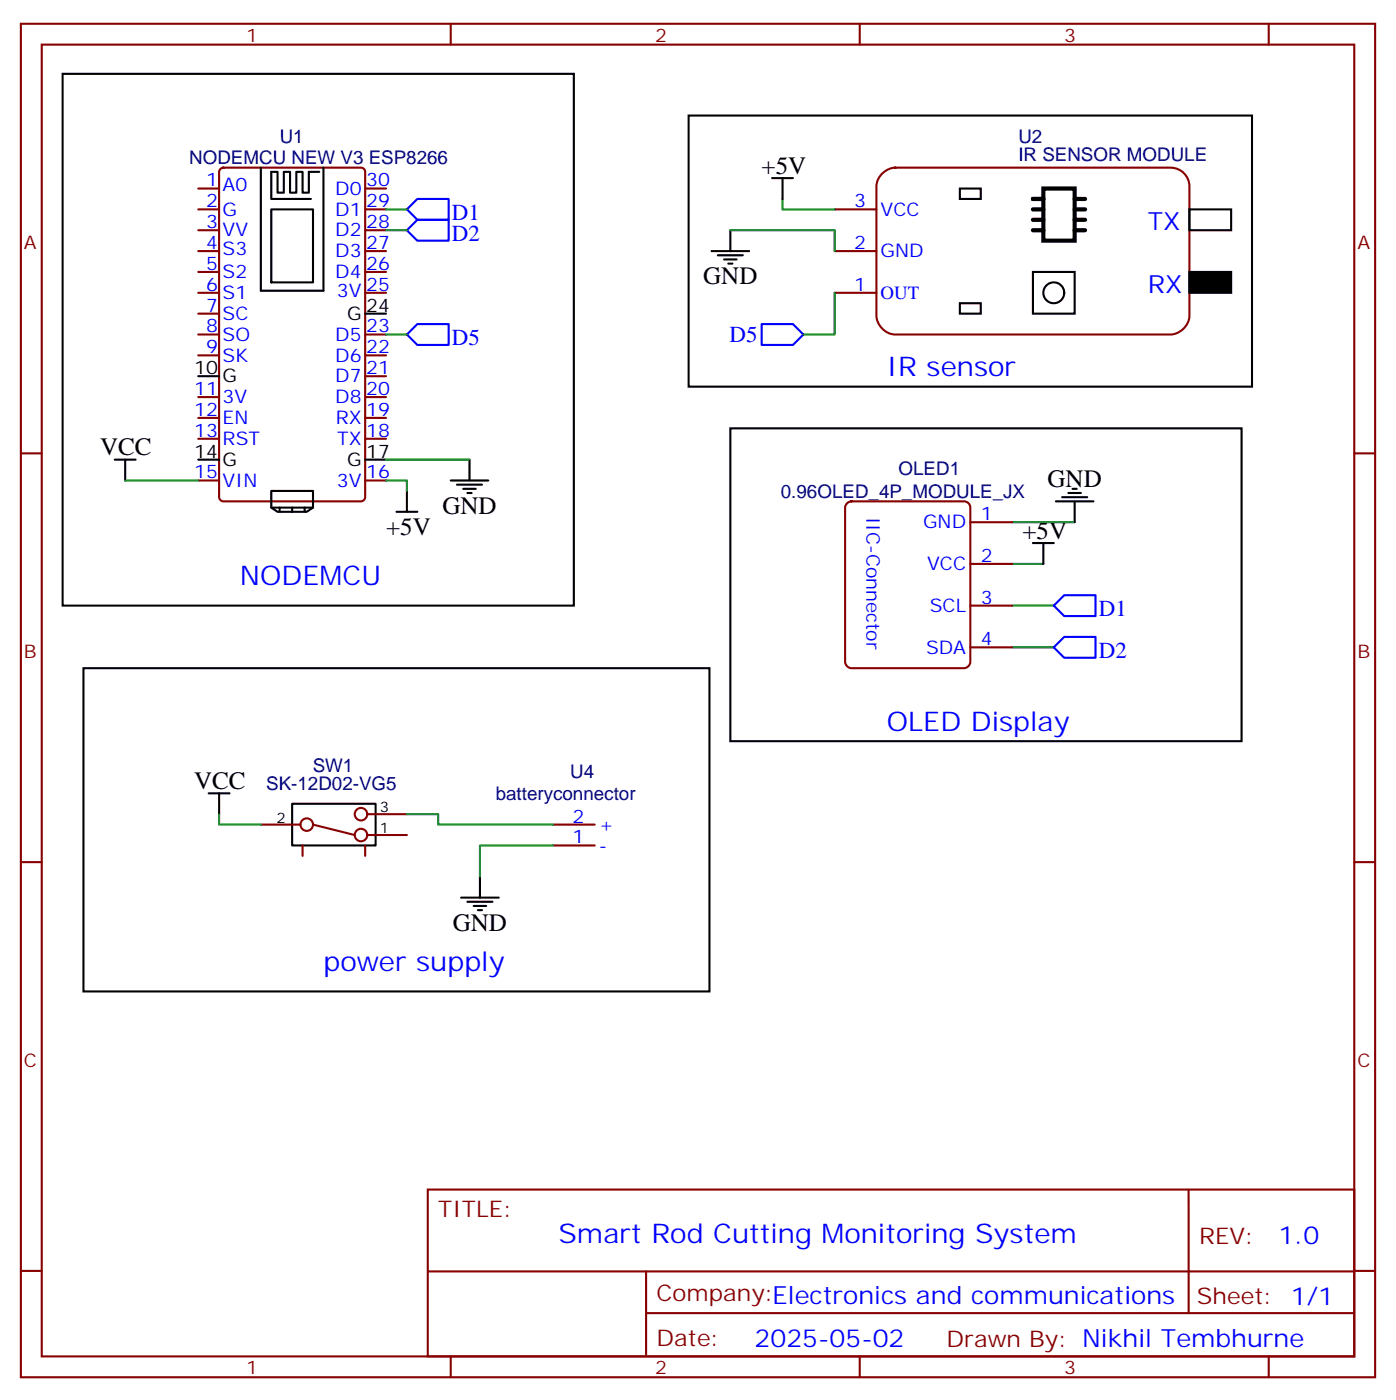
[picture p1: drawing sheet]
<svg xmlns="http://www.w3.org/2000/svg" width="236mm" height="237mm" viewBox="0 0 236 237" stroke-linecap="round" stroke-linejoin="round" font-family="sans-serif">
<g fill="none" stroke="#870000" stroke-width=".35">
<path d="M3.5 4h229v229h-229zM7.1 7.5h221.9v221.9h-221.9zM76.2 4v3.5M145.3 4v3.5M214.5 4v3.5M33.5 31.9h3.5M33.5 35.4h3.5M33.5 38.9h3.5M37.3 28.6l.4-.2h23.3a.71 .71 0 0 1 .7 .7v55a.76 .76 0 0 1-.7 .7h-23.3a.76 .76 0 0 1-.7-.7v-55zM61.7 31.9h3.6M61.7 35.4h3.6M61.7 38.9h3.6"/>
<path d="M33.5 42.5h3.5M33.5 46h3.5M33.5 49.5h3.5M33.5 53.1h3.5M33.5 56.6h3.5M61.7 42.5h3.6M61.7 46h3.6M61.7 49.5h3.6M61.7 56.6h3.6M3.5 76.7h3.6M33.5 60.1h3.5M33.5 67.2h3.5"/>
<path d="M33.5 70.7h3.5M33.5 74.2h3.5M61.7 60.1h3.6M61.7 67.2h3.6M61.7 70.7h3.6M61.7 74.2h3.6M61.7 63.6h3.6M229 76.7h3.5M33.5 81.3h3.5M61.7 81.3h3.6M143.1 85.2l.3-.2 .5-.2h19.1a1.06 1.06 0 0 1 1 1.1v26.1a1.13 1.13 0 0 1-1 1h-19.1a1.13 1.13 0 0 1-1-1v-26.1zM164 95.4h7.1"/>
<path d="M164 88.3h7.1M164 109.5h7.1M164 102.4h7.1M44.1 139.5h6.7M52.9 139.5l7.1 1.8M62.1 137.7h6.7M93.5 139.5h7M3.5 145.8h3.6M51.2 143v1.8M61.7 143v1.8M62.1 141.3h6.7M93.5 143h7"/>
<path d="M229 145.8h3.5M3.5 215h3.6M72.3 201.2h156.7v28.2h-156.7zM72.4 215.1h156.4M109.2 215.1v14.1M200.9 201.2l.1 20.9M229 215h3.5M76.2 229.4v3.6M109.2 222.1h119.6M145.3 229.4v3.6M214.5 229.4v3.6"/>
<circle cx="51.9" cy="139.5" r="1.06"/>
<circle cx="61" cy="137.7" r="1.06"/>
<circle cx="61" cy="141.3" r="1.06"/>
</g>
<g fill="none" stroke="#000" stroke-width=".35">
<path d="M44.1 28.4v20.8h10.6v-20.8M45.9 35.4h7v12.4h-7zM54 29.1h-1.8v3.5h-1v-3.5h-1.1v3.5h-1.1v-3.5h-1v3.5h-1.1v-3.5h-1v4.6h6.7M61.7 53.1h3.6M33.5 63.6h3.5M33.5 77.8h3.5M61.7 77.8h3.6M123.5 72.5h86.4v52.9h-86.4zM45.9 83h7v2.9l-1 .7h-5l-1-.7zM45.9 85.9h7M47.3 85.9v.7M49.4 85.9v.7"/>
<path d="M51.5 85.9v.7M174.6 91.9h3.6M176.4 91.9v3.5M178.5 84.8h6.4M179.6 84.1h4.2M180.6 83.4h2.1M181.3 82.7h.7M181.7 84.8v3.5M14.1 113h105.8v54.7h-105.8zM35.3 134.2h3.5M37 134.2v3.5M49.4 136h14.1v7h-14.1z"/>
<path d="M78 151.8h6.3M79 152.5h4.3M80.1 153.2h2.1M80.8 154h.7M81.1 148.3v3.5"/>
</g>
<path d="M171.1 95.4h5.3M171.1 88.3h10.6M171.1 109.5h7.1M171.1 102.4h7.1M37 137.7v1.8h7.1M68.8 137.7h5.3v1.8h19.4M93.5 143h-12.4v5.3" fill="none" stroke="#008700" stroke-width=".35"/>
<path d="M179.9 107.7h5.3v3.6h-5.3l-1.7-1.8zM179.9 100.7h5.3v3.5h-5.3l-1.7-1.8z" fill="none" stroke="#00f" stroke-width=".35"/>
<path d="M149 29.6a3.4 3.4 0 0 1 2.3-1.2h46.6a3.2 3.2 0 0 1 3.2 3.1v21.9a3.4 3.4 0 0 1-3.2 3.2h-46.6a3.4 3.4 0 0 1-3.1-3.2v-21.9l.1-.7z" fill="#fff" stroke="#870000" stroke-width=".35"/>
<path d="M141.1 35.4h7.1M141.1 42.5h7.1M141.1 49.5h7.1" fill="none" stroke="#870000" stroke-width=".35"/>
<path d="M201.1 46h7v3.5h-7z" fill="#000" stroke="#000" stroke-width=".35"/>
<g fill="none" stroke="#000" stroke-width=".35">
<path d="M10.6 12.5h86.4v89.9h-86.4zM116.4 19.5h95.3v45.9h-95.3zM123.5 38.9v3.6M130.5 30.1h3.6M132.3 30.1v3.6M162.3 31.9h3.5v1.8h-3.5zM201.1 35.4h7v3.5h-7zM120.3 42.5h6.3M121.4 43.2h4.2M122.4 43.9h2.1M123.1 44.6h.7M162.3 51.3h3.5v1.8h-3.5z"/>
<path d="M174.6 46h7.1v7.1h-7.1zM19.4 77.8h3.5M21.2 77.8v3.5M79.4 77.8v3.5M67 86.6h3.6M68.8 83v3.6M76.2 81.3h6.3M77.3 82h4.2M78.3 82.7h2.1M79 83.4h.7"/>
<circle cx="178.2" cy="49.5" r="1.76"/>
</g>
<path d="M174.6 35.4h1.8M174.6 37.2h1.8M174.6 38.9h1.8M176.4 31.9h5.3v8.8h-5.3zM176.4 33.7h-1.8h1.8M181.7 35.4h1.7M181.7 37.2h1.7M181.7 38.9h1.7M181.7 33.7h1.7" fill="none" stroke="#000" stroke-width=".71"/>
<path d="M65.3 35.4h3.5M65.3 38.9h3.5M123.5 38.9h17.6v3.6M132.3 33.7v1.7h8.8M65.3 56.6h3.5M141.1 49.5v7.1h-5.3M65.3 77.8h14.1M21.2 81.3h12.3M65.3 81.3h3.5v1.7" fill="none" stroke="#008700" stroke-width=".35"/>
<path d="M70.6 33.7h5.2v3.5h-5.2l-1.8-1.8zM70.6 37.2h5.2v3.5h-5.2l-1.8-1.8zM70.6 54.8h5.2v3.5h-5.2l-1.8-1.7zM128.8 54.8h5.3l1.7 1.8-1.7 1.7h-5.3z" fill="none" stroke="#00f" stroke-width=".35"/>
<g font-size="4.6" fill="#00f">
<text x="149.9" y="63.6">IR sensor</text>
<text x="40.6" y="98.9">NODEMCU</text>
<text x="149.9" y="123.6">OLED Display</text>
<text x="54.7" y="164.2">power supply</text>
<text x="94.4" y="210.3">Smart Rod Cutting Monitoring System</text>
</g>
<g font-size="4.2">
<text x="128.8" y="29.4">+5V</text>
<text x="118.9" y="48.1">GND</text>
<text x="16.9" y="77">VCC</text>
<text x="177.1" y="82.3">GND</text>
<text x="74.8" y="86.9">GND</text>
<text x="65.3" y="90.5">+5V</text>
<text x="172.9" y="91.2">+5V</text>
<text x="32.8" y="133.5">VCC</text>
<text x="76.6" y="157.5">GND</text>
</g>
<g font-size="4.2" fill="#00f">
<text x="194" y="38.9">TX</text>
<text x="194" y="49.5">RX</text>
<text x="216.1" y="210.5">1.0</text>
<text x="127.6" y="227.9">2025-05-02</text>
</g>
<g font-size="3.9" fill="#00f">
<text x="76.4" y="37.2">D1</text>
<text x="76.4" y="40.7">D2</text>
<text x="76.4" y="58.3">D5</text>
<text x="123.3" y="57.8">D5</text>
<text x="185.8" y="104.2">D1</text>
<text x="185.8" y="111.3">D2</text>
</g>
<g font-size="3.9" fill="#800">
<text x="74.1" y="205.8">TITLE:</text>
<text x="202.7" y="210.5">REV:</text>
<text x="111" y="220">Company:Electronics and communications</text>
<text x="202.4" y="220.6">Sheet: 1/1</text>
<text x="111" y="227.7">Date:</text>
<text x="160" y="227.8">Drawn By: Nikhil Tembhurne</text>
</g>
<g font-size="3.2" fill="#800">
<text x="41.6" y="7">1</text>
<text x="110.8" y="7">2</text>
<text x="179.9" y="7">3</text>
<text x="4.1" y="42.1">A</text>
<text x="229.5" y="42.1">A</text>
<text x="4.1" y="111.3">B</text>
<text x="229.5" y="111.3">B</text>
<text x="4.1" y="180.4">C</text>
<text x="229.5" y="180.4">C</text>
<text x="41.6" y="232.4">1</text>
<text x="110.8" y="232.4">2</text>
<text x="179.9" y="232.4">3</text>
</g>
<g font-size="3.2" fill="#000080">
<text x="32" y="27.8">NODEMCU NEW V3 ESP8266</text>
<text x="47.3" y="24.1">U1</text>
<text x="172.2" y="27.3">IR SENSOR MODULE</text>
<text x="172.2" y="24.1">U2</text>
<text x="151.9" y="80.4">OLED1</text>
<text x="132" y="84.2">0.96OLED_4P_MODULE_JX</text>
<text x="52.9" y="130.7">SW1</text>
<text x="96.4" y="131.6">U4</text>
<text x="45" y="133.6">SK-12D02-VG5</text>
<text x="83.8" y="135.3">batteryconnector</text>
</g>
<g font-size="3.2" fill="#00f">
<text x="34.8" y="31.5">1</text>
<text x="34.8" y="35.1">2</text>
<text x="37.6" y="32.2">A0</text>
<text x="56.7" y="32.9">D0</text>
<text x="61.9" y="35.1">29</text>
<text x="61.9" y="31.5">30</text>
<text x="144.4" y="35.1">3</text>
<text x="34.8" y="38.6">3</text>
<text x="37.6" y="36.5">G</text>
<text x="37.6" y="40">VV</text>
<text x="56.7" y="40">D2</text>
<text x="56.7" y="36.5">D1</text>
<text x="61.9" y="38.6">28</text>
<text x="148.9" y="36.5">VCC</text>
<text x="34.8" y="42.1">4</text>
<text x="34.8" y="45.6">5</text>
<text x="37.6" y="43.2">S3</text>
<text x="37.6" y="47.1">S2</text>
<text x="56.7" y="47.1">D4</text>
<text x="56.7" y="43.5">D3</text>
<text x="61.9" y="45.6">26</text>
<text x="61.9" y="42.1">27</text>
<text x="144.4" y="42.1">2</text>
<text x="148.9" y="43.5">GND</text>
<text x="34.8" y="49.2">6</text>
<text x="34.8" y="52.7">7</text>
<text x="37.6" y="50.6">S1</text>
<text x="57" y="50.2">3V</text>
<text x="61.9" y="49.2">25</text>
<text x="144.4" y="49.2">1</text>
<text x="148.9" y="50.6">OUT</text>
<text x="34.8" y="56.2">8</text>
<text x="34.8" y="59.8">9</text>
<text x="37.6" y="54.1">SC</text>
<text x="37.6" y="57.6">SO</text>
<text x="56.7" y="57.6">D5</text>
<text x="61.9" y="59.8">22</text>
<text x="61.9" y="56.2">23</text>
<text x="37.6" y="61.2">SK</text>
<text x="56.7" y="64.7">D7</text>
<text x="56.7" y="61.2">D6</text>
<text x="61.9" y="63.3">21</text>
<text x="32.8" y="66.8">11</text>
<text x="32.8" y="70.3">12</text>
<text x="37.6" y="68.2">3V</text>
<text x="37.6" y="71.8">EN</text>
<text x="56.7" y="68.2">D8</text>
<text x="56.8" y="71.8">RX</text>
<text x="61.9" y="70.3">19</text>
<text x="61.9" y="66.8">20</text>
<text x="32.8" y="73.9">13</text>
<text x="37.6" y="75.3">RST</text>
<text x="57" y="75.3">TX</text>
<text x="61.9" y="73.9">18</text>
<text x="32.8" y="80.9">15</text>
<text x="37.6" y="82.3">VIN</text>
<text x="57" y="82.3">3V</text>
<text x="61.9" y="80.9">16</text>
<text x="146.5" y="87.4" transform="rotate(90 146.5 87.4)">IIC-Connector</text>
<text x="156.1" y="89.4">GND</text>
<text x="165.8" y="88">1</text>
<text x="165.8" y="95">2</text>
<text x="156.7" y="96.4">VCC</text>
<text x="157.2" y="103.5">SCL</text>
<text x="165.8" y="102.1">3</text>
<text x="156.6" y="110.6">SDA</text>
<text x="165.8" y="109.1">4</text>
<text x="96.8" y="142.7">1</text>
<text x="96.8" y="139.1">2</text>
<text x="101.2" y="140.5">+</text>
<text x="101.2" y="144.1">-</text>
</g>
<g font-size="3.2">
<text x="61.9" y="52.7">24</text>
<text x="58.7" y="54.1">G</text>
<text x="32.8" y="63.3">10</text>
<text x="37.6" y="64.7">G</text>
<text x="32.8" y="77.4">14</text>
<text x="61.9" y="77.4">17</text>
<text x="37.6" y="78.8">G</text>
<text x="58.7" y="78.8">G</text>
</g>
<g font-size="2.5">
<text x="64.2" y="137.4">3</text>
<text x="46.8" y="139.1">2</text>
<text x="64.2" y="140.9">1</text>
</g>
</svg>
